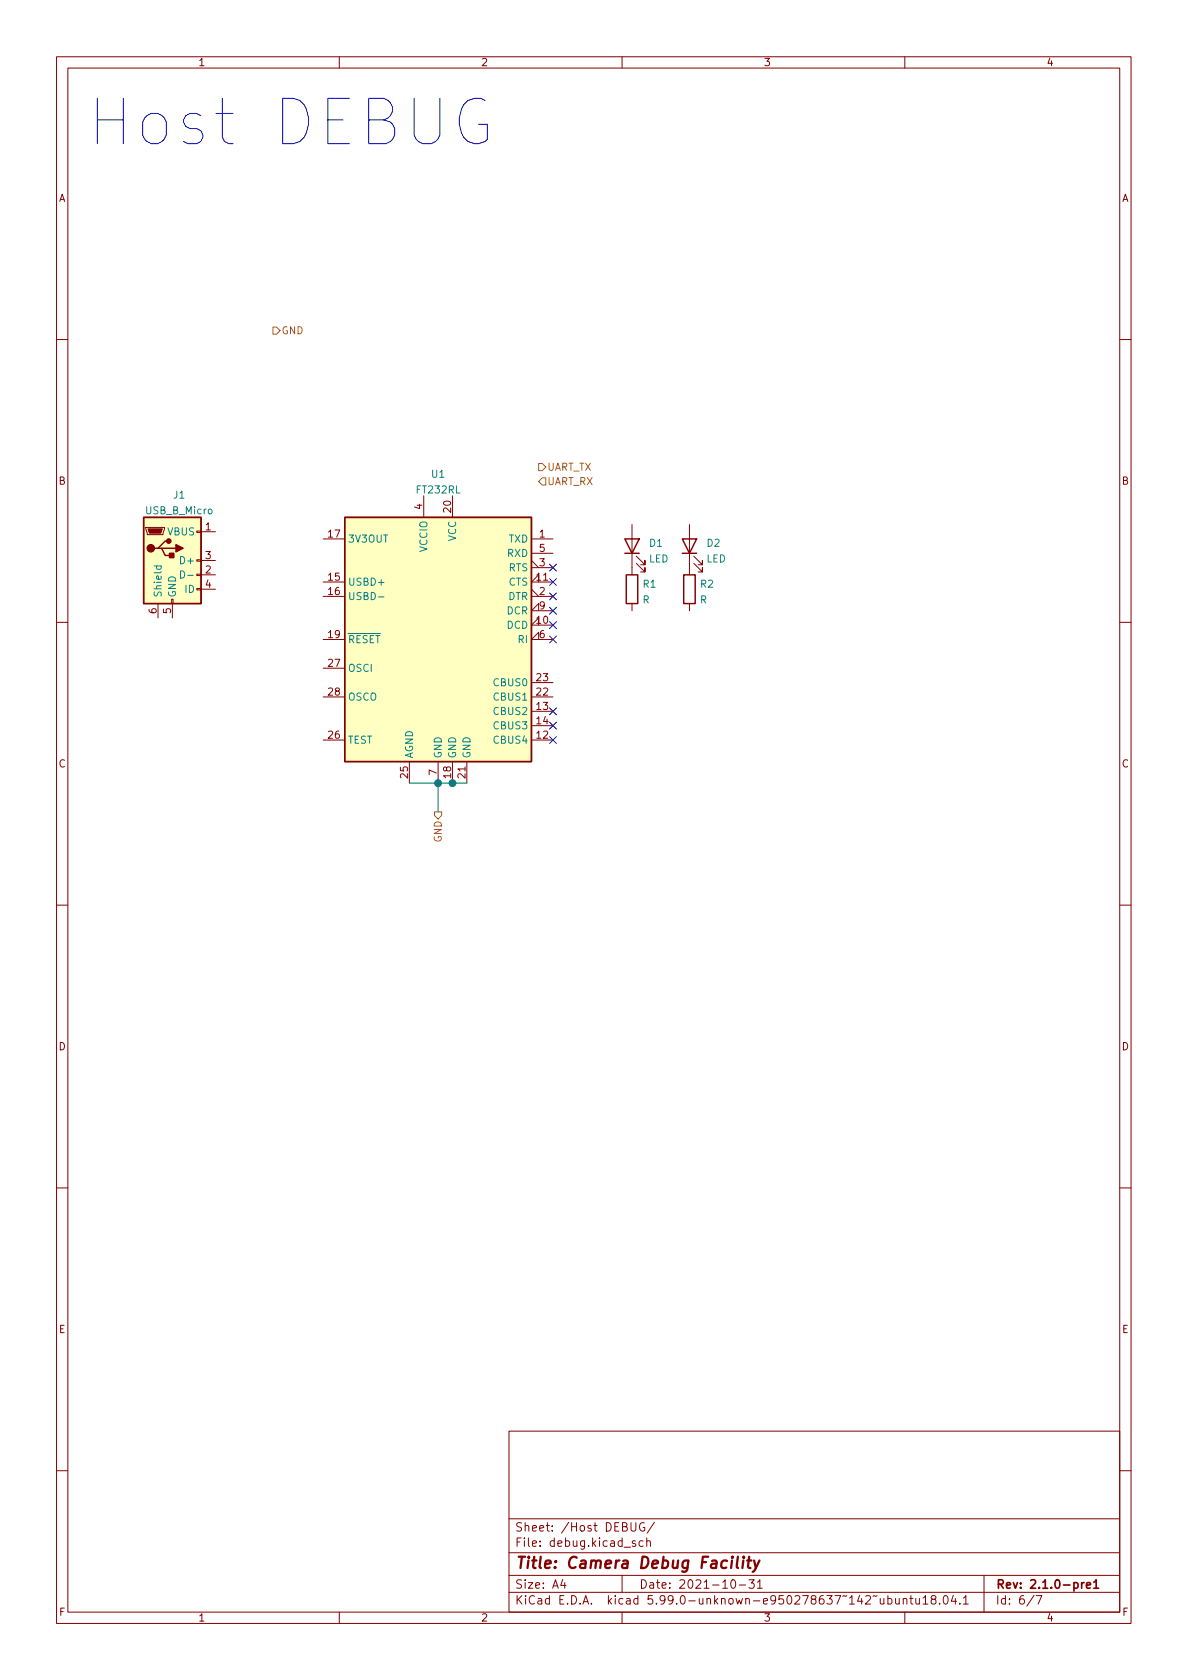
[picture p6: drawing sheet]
<svg xmlns="http://www.w3.org/2000/svg" width="210mm" height="297mm" viewBox="0 0 210 297" stroke-linecap="round" stroke-linejoin="round" font-family="sans-serif">
<g fill="none" stroke="#840000" stroke-width=".18">
<path d="M10 10h190v277h-190zM12 12h186v273h-186zM60 10v2M110 10v2M160 10v2M10 60h2M198 60h2M25.8 93.3h3.3v.2l-.3 1h-2.8zM34.8 99h.8v.2h-.8zM34.8 93.9h.8v.2h-.8zM35.6 94h2.5M35.6 99.1h2.5"/>
<path d="M57.1 95.3h3.9M74.9 87.7v3.8M80 87.7v3.8M94 95.3h3.8M94 99.1l1.2 1.3M94 97.8h3.8M111.8 92.7v8.9M112.5 99.6l1.5 1.5v-.7v.7h-.7M112.5 98.3l1.5 1.6v-.8v.8h-.7M121.9 92.7v8.9M122.7 99.6l1.5 1.5v-.7v.7h-.8M122.7 98.3l1.5 1.6v-.8v.8h-.8"/>
<path d="M10 110h2M27.9 106.7v2.6M30.4 106h.2v.7h-.2zM30.5 106.7v2.6M34.8 104h.8v.3h-.8zM34.8 101.5h.8v.3h-.8zM35.6 101.6h2.5M35.6 104.2h2.5M57.1 102.9h3.9M57.1 105.4h3.9M57.1 113.1h3.9M57.1 118.1h3.9"/>
<path d="M94 105.4h3.8M94 104.2l1.2 1.2M94 100.4h3.8M95.2 110.5v-1.2l-1.2 1.2h3.8M95.2 102.9v-1.3l-1.2 1.3h3.8M95.2 113.1v-1.3l-1.2 1.3h3.8M95.2 108v-1.3l-1.2 1.3h3.8M111.8 106.7v1.3M121.9 106.7v1.3M198 110h2M57.1 130.8h3.9M57.1 123.2h3.9"/>
<path d="M72.4 134.7v3.8M77.5 134.7v3.8M80 134.7v3.8M82.5 134.7v3.8M94 130.8h3.8M94 125.8h3.8M94 128.3h3.8M94 123.2h3.8M94 120.7h3.8M10 160h2M198 160h2M10 210h2"/>
<path d="M198 210h2M90 253h108v32h-108zM10 260h2M90 278.5h108M90 274.5h108M90 268.5h108M99.5 279.2l-.3 1.1h.9M99.9 279.8v1M110 278.5v3M111.6 269.2v1.2l.3 .3 .4-.1 .1-.2v-1.2M112.4 272.5l-.4-.1-.2 .2 .1 .2 .5 .2v.3h-.6M113.7 272.5l-.4-.1-.3 .3v.4l.2 .2h.5"/>
<path d="M113.9 269.3a.74 .74 0 0 0-.9 .5 .74 .74 0 0 0 .6 .9l.4-.1v-.5h-.3M114.4 272.6l.2-.2 .3 .1 .1 .9M114.4 271.9v1.5M115.7 269.1l-1.3 2M129.4 279.4l.2-.1a.81 .81 0 0 1 .6 .6 .81 .81 0 0 1-.3 .8l-.2 .1a.81 .81 0 0 1-.6-.6 .81 .81 0 0 1 .3-.8zM132.4 279.3h1l-.5 .6 .4 .1v.7l-.2 .1h-.4l-.3-.1M133.9 279.7l.5-.4v1.5M174 278.5v6.5M198 260h2M60 285v2M90 281.5h108M110 285v2"/>
<path d="M130.7 280.2h1.2M133.9 280.8h.9M157 282.7l.4-.1 .3 .3v.4l-.1 .2h-.6M157 282.1v1.5M158.4 282.6v.9l.4 .1 .2-.1M159 282.6v1M159.7 282.8l.2-.2 .4 .1 .1 .9M159.7 282.6v1M160 285v2M160.9 282.6h.5M161.1 282.1v1.3l.3 .2M161.9 282.6l.1 .9 .4 .1 .2-.1"/>
<path d="M162.6 282.6v1M163.2 282.5l.5-.4v1.5M163.2 283.6h.9M164.9 282.8l-.2-.3v-.2l.2-.2 .5 .1 .1 .2-.1 .2-.6 .2-.1 .2v.5l.2 .1h.3l.3-.3-.1-.4-.2-.1M166.2 283.5v.1M167 282.2l.2-.1a.81 .81 0 0 1 .5 .6 .81 .81 0 0 1-.3 .8l-.1 .1a.81 .81 0 0 1-.6-.6 .81 .81 0 0 1 .3-.8zM168.6 282l-.4 1.1h1M168.9 282.6v1M169.7 283.5v.1M170.4 282.5l.4-.4v1.5M170.4 283.6h.8M182.9 282l-1.3 2"/>
<path d="M183.2 282.1h1l-.6 1.5"/>
</g>
<path d="M191.3 279.8v1M191.7 279.8l-.3 .1-.1 .2M193.4 279.7l.4-.4v1.5M192.1 280.3l.7-.1v-.3l-.5-.1-.2 .2 .1 .7h.6M193.4 280.8h.9" fill="none" stroke="#840000" stroke-width=".3"/>
<path d="M130.5 275.2l-.2 1.8 .2 .2M131.4 275.9l-.1 1.3M131.5 275.2l-.1 .1 .1 .1 .1-.1-.1-.1v.2M132.1 275.9h.8M132.5 275.2l-.2 1.8v.1l.4 .1M133.4 275.9l.3 1.3M134.3 275.9l-.9 1.8-.3 .2" fill="none" stroke="#840000" stroke-width=".4"/>
<g fill="#ffffc2" stroke="#ffffc2" stroke-width=".18">
<path d="M25.4 91.5h10.2v15.2h-10.2z"/>
<path d="M61 91.5h33v43.2h-33z"/>
</g>
<path d="M25.4 91.5h10.2v15.2h-10.2zM27.9 96.9h.7l.6 1.3h1.3M28.6 96.9h2.5M29.8 95.7h-.6l-1.3 1.2h-.6M61 91.5h33v43.2h-33zM110.5 95.3h2.5l-1.2 2.5zM110.5 97.8h2.5M120.6 95.3h2.6l-1.3 2.5zM120.6 97.8h2.6M110.7 101.6h2.1v5.1h-2.1zM120.9 101.6h2v5.1h-2z" fill="none" stroke="#840000" stroke-width=".25"/>
<g fill="#840000" stroke="#840000" stroke-width=".25">
<path d="M31.1 96.3l1.3 .6-1.3 .7z"/>
<path d="M30 97.8h.7v.8h-.7z"/>
<circle cx="26.7" cy="96.9" r=".63"/>
<circle cx="29.8" cy="95.7" r=".38"/>
</g>
<path d="M26.2 93.5h2.5l-.3 .8h-2z" fill="#840000" stroke="#840000" stroke-width=".18"/>
<path d="M27.2 100.1h1.3M27.7 100.1v.3l.2 .3 .6-.2v-.4M31.9 100.9a.64 .64 0 0 1 .8 .7 .64 .64 0 0 1-.8 .6zM33.2 101.7h1M66.9 105.5h1" fill="none" stroke="#008484" stroke-width=".18"/>
<path d="M48.3 57.8h.6l.6 .7-.6 .6h-.6zM95.2 82h.7l.6 .6-.6 .6h-.7zM95.9 84.5h.6v1.3h-.6l-.7-.7zM76.8 143.5h1.3v.7l-.6 .6-.7-.6z" fill="none" stroke="#848400" stroke-width=".18"/>
<path d="M85.8 17.8a2.86 2.86 0 0 0-4.2 1.5 5.6 5.6 0 0 0 .4 5 2.77 2.77 0 0 0 4.2 .3v-2.6h-1.6" fill="none" stroke="#0000c2" stroke-width=".18"/>
<path d="M72.4 138.5h10.1M77.5 138.5v5" fill="none" stroke="#008400" stroke-width=".18"/>
<g fill="none" stroke="#000084" stroke-width=".18">
<path d="M97.2 99.8l1.2 1.2M98.4 99.8l-1.2 1.2M97.2 112.5l1.2 1.2M97.2 109.9l1.2 1.2M97.2 107.4l1.2 1.2M97.2 104.8l1.2 1.3M97.2 102.3l1.2 1.2M98.4 112.5l-1.2 1.2M98.4 109.9l-1.2 1.2M98.4 107.4l-1.2 1.2M98.4 104.8l-1.2 1.3M98.4 102.3l-1.2 1.2"/>
<path d="M97.2 125.2l1.2 1.2M97.2 127.7l1.2 1.2M97.2 130.2l1.2 1.3M98.4 125.2l-1.2 1.2M98.4 127.7l-1.2 1.2M98.4 130.2l-1.2 1.3"/>
</g>
<g fill="#008400" stroke="#008400" stroke-width=".18">
<circle cx="77.5" cy="138.5" r=".6"/>
<circle cx="80" cy="138.5" r=".6"/>
</g>
<text font-size="11.1" fill="#0000c2" x="15.2" y="25.8">Host DEBUG</text>
<text font-size="2.8" fill="#840000" x="91" y="277.3">Title: Camera Debug Facility</text>
<g font-size="2.1" fill="#840000">
<text x="91" y="273.5">File: debug.kicad_sch</text>
<text x="91" y="270.8">Sheet: /Host DEBUG/</text>
<text x="91" y="280.9">Size: A4</text>
<text x="113" y="280.9">Date: 2021-10-31</text>
<text x="176" y="280.9">Rev: 2.1.0-pre1</text>
<text x="91" y="283.7">KiCad E.D.A. kicad 5.99.0-unknown-e950278637~142~ubuntu18.04.1</text>
<text x="176" y="283.7">Id: 6/7</text>
</g>
<g font-size="1.8" fill="#840000">
<text x="35" y="11.7">1</text>
<text x="85" y="11.7">2</text>
<text x="135" y="11.7">3</text>
<text x="185" y="11.7">4</text>
<text x="10.3" y="35.7">A</text>
<text x="198.4" y="35.7">A</text>
<text x="10.3" y="85.7">B</text>
<text x="198.4" y="85.7">B</text>
<text x="36.3" y="93.8">1</text>
<text x="58.1" y="95">17</text>
<text x="74.7" y="90.1" transform="rotate(-90 74.7 90.1)">4</text>
<text x="79.8" y="90.6" transform="rotate(-90 79.8 90.6)">20</text>
<text x="95.4" y="95">1</text>
<text x="36.3" y="101.4">2</text>
<text x="36.3" y="98.8">3</text>
<text x="95.4" y="100.1">3</text>
<text x="95.4" y="97.6">5</text>
<text x="36.3" y="103.9">4</text>
<text x="58.1" y="102.7">15</text>
<text x="58.1" y="105.2">16</text>
<text x="94.9" y="102.7">11</text>
<text x="95.4" y="105.2">2</text>
<text x="95.4" y="107.7">9</text>
<text x="27.7" y="108.5" transform="rotate(-90 27.7 108.5)">6</text>
<text x="30.2" y="108.5" transform="rotate(-90 30.2 108.5)">5</text>
<text x="58.1" y="112.8">19</text>
<text x="94.9" y="110.3">10</text>
<text x="95.4" y="112.8">6</text>
<text x="58.1" y="117.9">27</text>
<text x="58.1" y="123">28</text>
<text x="94.9" y="125.5">13</text>
<text x="94.9" y="123">22</text>
<text x="94.9" y="120.4">23</text>
<text x="58.1" y="130.6">26</text>
<text x="94.9" y="130.6">12</text>
<text x="94.9" y="128.1">14</text>
<text x="10.3" y="135.7">C</text>
<text x="72.1" y="137.5" transform="rotate(-90 72.1 137.5)">25</text>
<text x="77.2" y="137.1" transform="rotate(-90 77.2 137.1)">7</text>
<text x="79.8" y="137.5" transform="rotate(-90 79.8 137.5)">18</text>
<text x="82.3" y="137.5" transform="rotate(-90 82.3 137.5)">21</text>
<text x="198.4" y="135.7">C</text>
<text x="10.3" y="185.7">D</text>
<text x="198.4" y="185.7">D</text>
<text x="10.4" y="235.7">E</text>
<text x="198.4" y="235.7">E</text>
<text x="10.4" y="285.7">F</text>
<text x="35" y="286.7">1</text>
<text x="85" y="286.7">2</text>
<text x="135" y="286.7">3</text>
<text x="185" y="286.7">4</text>
<text x="198.5" y="285.7">F</text>
</g>
<g font-size="1.8" fill="#848400">
<text x="49.7" y="59.1">GND</text>
<text x="96.7" y="83.2">UART_TX</text>
<text x="96.7" y="85.8">UART_RX</text>
<text x="78.1" y="148.9" transform="rotate(-90 78.1 148.9)">GND</text>
</g>
<g font-size="1.8" fill="#008484">
<text x="30.7" y="88.1">J1</text>
<text x="73.7" y="87.2">FT232RL</text>
<text x="76.3" y="84.5">U1</text>
<text x="25.8" y="90.9">USB_B_Micro</text>
<text x="29.6" y="94.7">VBUS</text>
<text x="61.5" y="95.9">3V3OUT</text>
<text x="80.6" y="95.7" transform="rotate(-90 80.6 95.7)">VCC</text>
<text x="89.9" y="95.9">TXD</text>
<text x="32.2" y="99.7">D+</text>
<text x="75.6" y="97.6" transform="rotate(-90 75.6 97.6)">VCCIO</text>
<text x="89.7" y="98.5">RXD</text>
<text x="89.9" y="101">RTS</text>
<text x="114.7" y="99.4">LED</text>
<text x="114.9" y="96.7">D1</text>
<text x="124.9" y="99.4">LED</text>
<text x="125" y="96.7">D2</text>
<text x="28.6" y="105.7" transform="rotate(-90 28.6 105.7)">Shield</text>
<text x="31.1" y="105.7" transform="rotate(-90 31.1 105.7)">GND</text>
<text x="32.8" y="104.8">ID</text>
<text x="61.5" y="103.5">USBD+</text>
<text x="61.5" y="106.1">USBD-</text>
<text x="89.8" y="106.1">DTR</text>
<text x="89.9" y="103.5">CTS</text>
<text x="113.6" y="106.7">R</text>
<text x="113.7" y="103.9">R1</text>
<text x="123.8" y="106.7">R</text>
<text x="123.9" y="103.9">R2</text>
<text x="61.5" y="113.7">~{RESET}</text>
<text x="89.6" y="111.2">DCD</text>
<text x="89.6" y="108.6">DCR</text>
<text x="91.7" y="113.7">RI</text>
<text x="61.5" y="118.8">OSCI</text>
<text x="61.5" y="123.9">OSCO</text>
<text x="87.5" y="123.9">CBUS1</text>
<text x="87.5" y="121.3">CBUS0</text>
<text x="61.5" y="131.5">TEST</text>
<text x="87.5" y="131.5">CBUS4</text>
<text x="87.5" y="126.4">CBUS2</text>
<text x="87.5" y="128.9">CBUS3</text>
<text x="73" y="134.1" transform="rotate(-90 73 134.1)">AGND</text>
<text x="78.1" y="134.1" transform="rotate(-90 78.1 134.1)">GND</text>
<text x="80.6" y="134.1" transform="rotate(-90 80.6 134.1)">GND</text>
<text x="83.2" y="134.1" transform="rotate(-90 83.2 134.1)">GND</text>
</g>
</svg>
